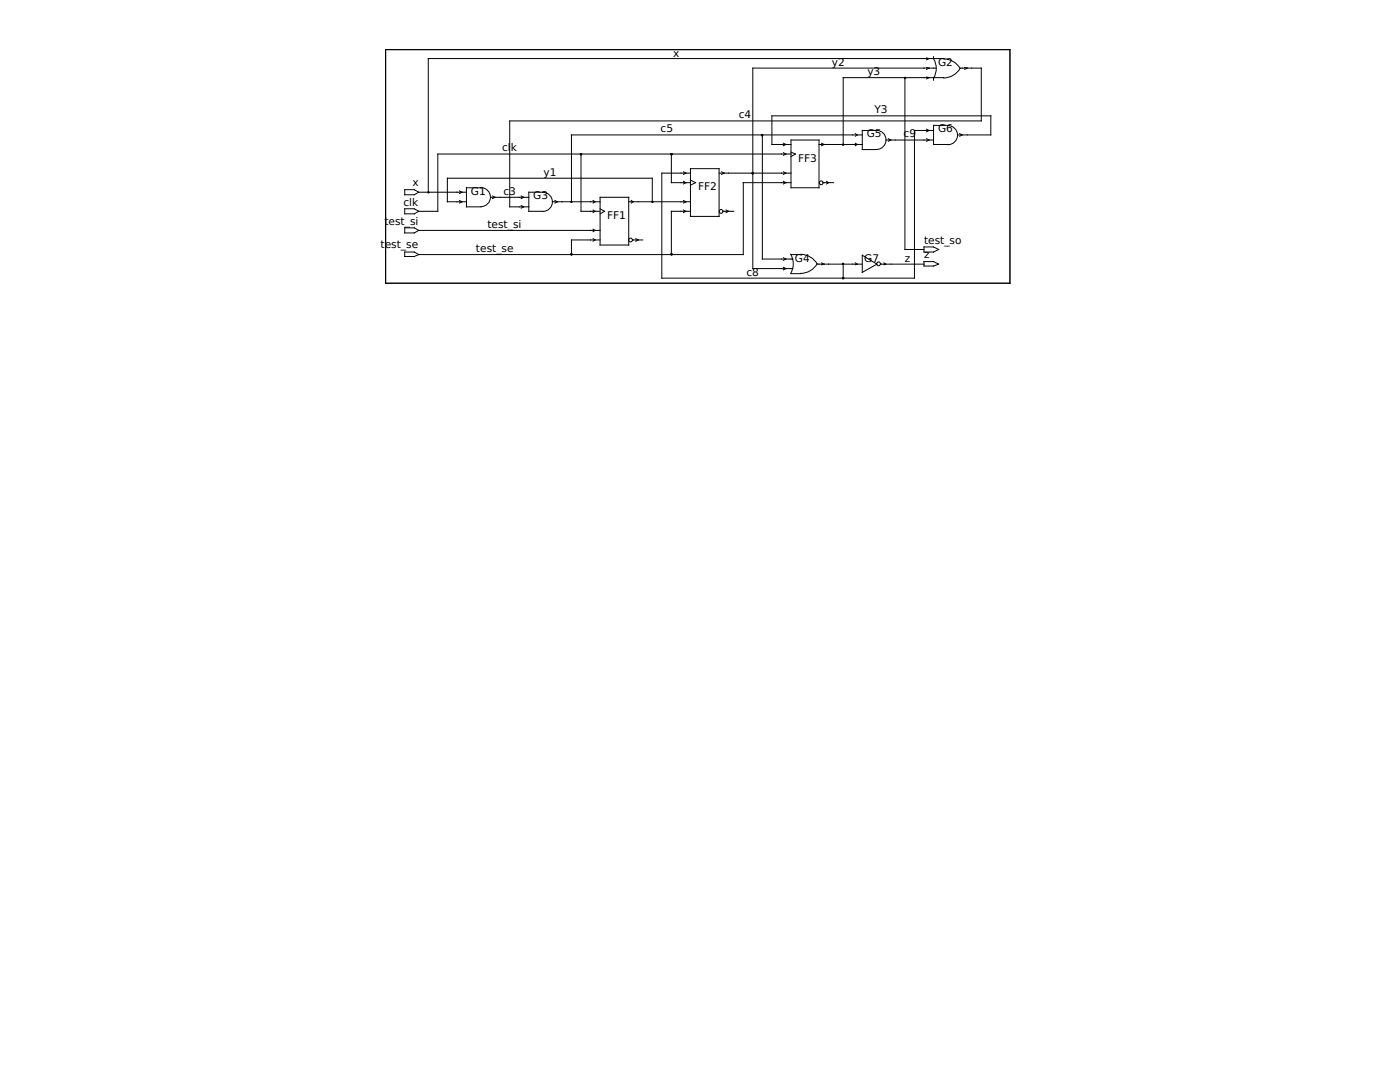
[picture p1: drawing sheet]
<svg xmlns="http://www.w3.org/2000/svg" width="279mm" height="216mm" viewBox="0 0 279 216" stroke-linecap="round" stroke-linejoin="round" font-family="sans-serif">
<g fill="none" stroke="#000" stroke-width=".2">
<path d="M77 9.9h124.5v46.6h-124.5zM180.6 15.5v34.3h3.8M184.9 11.6l.5 .1-.5 .2M184.9 13.5l.5 .1-.5 .2M184.9 15.4l.5 .1-.5 .2M186.3 11.3v.4M186.3 15.5v.5M186.3 11.7a3.8 3.8 0 0 1 0 3.9M186.8 13.6h-36.6v40h8M188.3 11.7a3.8 3.8 0 0 1 3.3 1.9 3.8 3.8 0 0 1-3.3 2M188.3 11.7h-102.8v26.7M188.3 15.5h-20v13.3"/>
<path d="M191.6 13.6h4.2v10.5h-94.1v17.2h3.8M192.5 13.5l.5 .1-.5 .2M80.8 37.8h1.9l.9 .6-.9 .5h-1.9zM83.6 38.4h9.5M91.7 38.1l.5 .3-.5 .2M96 37.4a1.9 1.9 0 0 1 1.9 1.9 1.9 1.9 0 0 1-1.9 1.9M96 37.5h-2.9v3.8h2.9M97.9 39.4h7.6M98.3 39.1l.5 .3-.5 .2M104 39.1l.5 .3-.5 .2M116 30.7v11.5h3.8M119.8 39.4h5.7v9.5h-5.7z"/>
<path d="M134 30.7v5.7h3.8M136.4 34.3l.5 .2-.5 .3M136.4 36.2l.5 .2-.5 .3M137.8 33.7h5.7v9.5h-5.7zM137.8 35.9l1 .5-1 .6M143.5 34.5h14.4M144 34.3l.5 .2-.5 .3M152.1 26.9v24.8h6.1M156.3 36.2l.5 .2-.5 .3M156.3 34.3l.5 .2-.5 .3M156.3 28.6l.5 .2-.5 .3M156.3 30.5l.5 .2-.5 .3"/>
<path d="M157.9 27.9h5.5v9.6h-5.5zM157.9 36.4h-9.6v14.4h-64.7M157.9 30.4l.9 .3-.9 .5M157.9 30.7h-70.5v11.5h-3.8M163.4 28.8h8.7M164 28.6l.5 .2-.5 .3M164.2 36.4h2.2M165 36.2l.4 .2-.4 .3M170.7 26.7l.4 .2-.4 .3M170.7 28.6l.4 .2-.4 .3M172.1 26.9h-58.1v13.4M174.9 26h-2.8v3.8h2.8"/>
<path d="M174.9 26a1.9 1.9 0 0 1 1.9 1.9 1.9 1.9 0 0 1-1.9 1.9M176.8 27.9h9.5M177.3 27.7l.5 .2-.5 .3M184.9 25.8l.5 .2-.5 .3M184.9 27.7l.5 .2-.5 .3M186.3 26h-3.8v29.5h-50.4v-21h5.7M189.2 25.1a1.9 1.9 0 0 1 1.9 1.9 1.9 1.9 0 0 1-1.9 1.9M189.2 25h-2.9v3.8h2.9M191.1 26.9h6.6v-3.8h-43.6v5.7h3.8M191.5 26.7l.5 .2-.5 .3M80.8 41.7h1.9l.9 .5-.9 .5h-1.9zM80.8 45.5h1.9l.9 .5-.9 .5h-1.9z"/>
<path d="M80.8 50.3h1.9l.9 .5-.9 .4h-1.9zM83.6 46h36.2M91.7 40l.5 .3-.5 .2M93.1 40.3h-3.8v-4.7h40.9v4.7M104 41l.5 .3-.5 .2M108.3 42.2h-2.8v-3.8h2.8a1.9 1.9 0 0 1 1.9 1.9 1.9 1.9 0 0 1-1.9 1.9M110.2 40.3h9.6M110.7 40l.6 .3-.6 .2M118.4 40l.3 .3-.3 .2M118.4 45.7l.3 .3-.3 .2M118.4 47.6l.3 .3-.3 .2M118.4 41.9l.3 .3-.3 .2"/>
<path d="M119.8 47.9h-5.8v2.9M119.8 41.7l.9 .5-.9 .5M125.5 40.3h12.3M126 40l.4 .3-.4 .2M126.2 47.9h2.1M126.9 47.6l.5 .3-.5 .2M136.4 40l.5 .3-.5 .2M136.4 41.9l.5 .3-.5 .2M137.8 42.2h-3.8v8.6M144.3 42.2h2.1M144.9 41.9l.5 .3-.5 .2M156.3 51.4l.5 .3-.5 .2"/>
<path d="M156.3 53.3l.5 .3-.5 .2M157.8 50.7a3.8 3.8 0 0 1 0 3.9M157.9 50.8h1.9M157.9 54.6h1.9M159.8 50.7a3.8 3.8 0 0 1 3.3 1.9 3.8 3.8 0 0 1-3.3 2M163.1 52.7h9M164 52.5l.5 .2-.5 .1M168.3 52.7v2.8M170.7 52.5l.4 .2-.4 .1M172.1 50.9l2.9 1.8-2.9 1.7zM175.8 52.7h8.6M176.4 52.5l.4 .2-.4 .1"/>
<path d="M184.4 49.3h1.9l1 .5-1 .5h-1.9zM184.4 52.2h1.9l1 .5-1 .4h-1.9z"/>
<circle cx="163.9" cy="36.5" r=".38"/>
<circle cx="125.8" cy="47.9" r=".38"/>
<circle cx="143.9" cy="42.2" r=".38"/>
<circle cx="175.3" cy="52.6" r=".38"/>
</g>
<g fill="#000" stroke="#000" stroke-width=".2">
<circle cx="180.6" cy="15.6" r=".14"/>
<circle cx="85.5" cy="38.4" r=".14"/>
<circle cx="115.9" cy="30.8" r=".14"/>
<circle cx="134" cy="30.8" r=".14"/>
<circle cx="150.2" cy="34.6" r=".14"/>
<circle cx="152.1" cy="27" r=".14"/>
<circle cx="168.3" cy="28.9" r=".14"/>
<circle cx="114" cy="50.7" r=".14"/>
<circle cx="114" cy="40.3" r=".14"/>
<circle cx="130.2" cy="40.3" r=".14"/>
<circle cx="134" cy="50.7" r=".14"/>
<circle cx="168.3" cy="55.5" r=".14"/>
<circle cx="168.3" cy="52.6" r=".14"/>
</g>
<g font-size="2.1">
<text x="134.4" y="11.3">x</text>
<text x="166" y="13.1">y2</text>
<text x="173.1" y="15">y3</text>
<text x="187.2" y="13.2">G2</text>
<text x="147.4" y="23.6">c4</text>
<text x="174.5" y="22.6">Y3</text>
<text x="131.8" y="26.4">c5</text>
<text x="173" y="27.4">G5</text>
<text x="180.3" y="27.4">c9</text>
<text x="187.2" y="26.4">G6</text>
<text x="100.2" y="30.2">cl</text>
<text x="102" y="30.2">k</text>
<text x="108.5" y="35.1">y1</text>
<text x="159.3" y="32.3">FF3</text>
<text x="80.5" y="41">clk</text>
<text x="82.3" y="37.2">x</text>
<text x="94" y="38.9">G1</text>
<text x="100.5" y="38.9">c3</text>
<text x="106.4" y="39.8">G3</text>
<text x="139.3" y="38">FF2</text>
<text x="76.7" y="44.8">t</text>
<text x="77.5" y="44.8">est_si</text>
<text x="97.3" y="45.5">test_si</text>
<text x="121.2" y="43.7">FF1</text>
<text x="75.9" y="49.5">test_se</text>
<text x="95" y="50.3">test_se</text>
<text x="158.6" y="52.2">G4</text>
<text x="172.5" y="52.2">G7</text>
<text x="180.6" y="52.2">z</text>
<text x="184.4" y="51.4">z</text>
<text x="184.4" y="48.6">test_so</text>
<text x="149" y="55">c8</text>
</g>
</svg>
